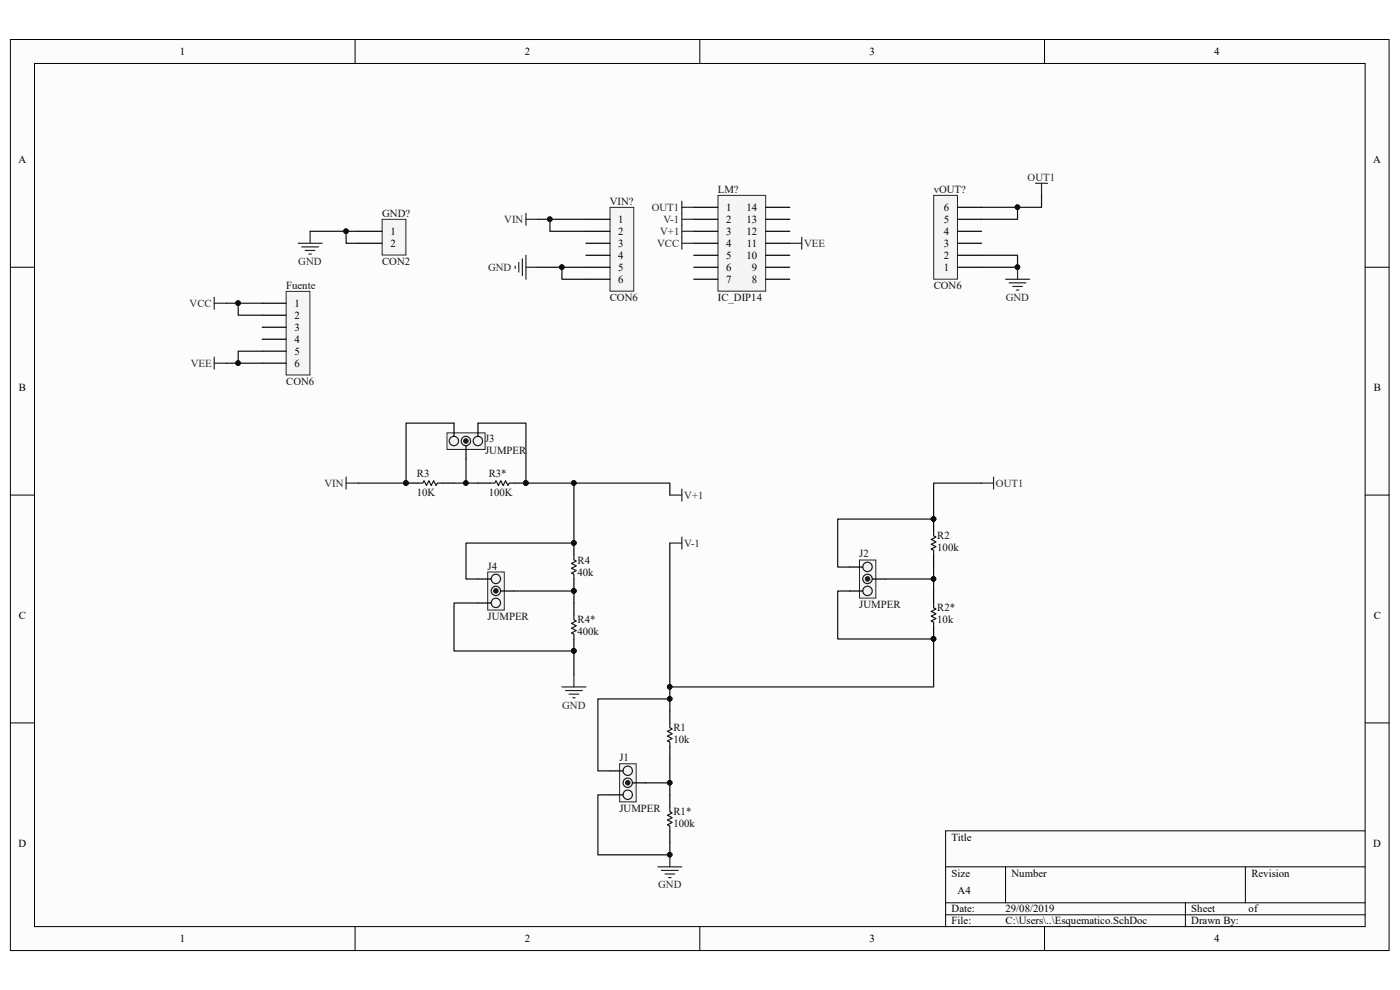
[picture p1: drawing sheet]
<svg xmlns="http://www.w3.org/2000/svg" width="297mm" height="210mm" viewBox="0 0 297 210" stroke-linecap="round" stroke-linejoin="round" font-family="sans-serif">
<path d="M2.2 8.4h292.5v193.2h-292.5z" fill="#fcfcfc"/>
<path d="M2.2 8.4h292.5v193.2h-292.5z" fill="none" stroke="#000" stroke-width=".21"/>
<path d="M7.4 13.5h282.2v183.1h-282.2z" fill="#fcfcfc"/>
<g fill="none" stroke="#000" stroke-width=".21">
<path d="M7.3 13.5h282.3v183.1h-282.3zM75.3 8.4v5.1M148.5 8.4v5.1M221.6 8.4v5.1M2.2 56.7h5.1M289.6 56.7h5.1M2.2 105h5.1M289.6 105h5.1M2.2 153.3h5.1M289.6 153.3h5.1M289.6 176.2h-89v20.4M75.3 196.6v5.1"/>
<path d="M148.5 196.6v5.1M200.6 183.9h89M200.6 191.5h89M200.6 194h89M213.3 183.9v7.6M221.6 196.6v5.1M251.5 191.5v5.1M264.2 183.9v7.6"/>
</g>
<path d="M152.4 41.5h10v20.3h-10z" fill="#f5f5f5"/>
<path d="M152.3 41.4h10.1v20.4h-10.1z" fill="none" stroke="#262626" stroke-width=".21"/>
<g fill="none" stroke="#000" stroke-width=".25">
<path d="M147.2 44h5.1M147.2 46.5h5.1M147.2 49.1h5.1M147.2 51.6h5.1M147.2 54.1h5.1M147.2 56.7h5.1M147.2 59.2h5.1M162.4 44h5.1M162.4 46.5h5.1M162.4 49.1h5.1M162.4 51.6h5.1M162.4 54.1h5.1"/>
<path d="M162.4 56.7h5.1M162.4 59.2h5.1"/>
</g>
<path d="M144.6 42.7v10.2M144.6 44h2.6M144.6 46.5h2.6M144.6 49.1h2.6M144.6 51.6h2.6" fill="none" stroke="#262626" stroke-width=".25"/>
<path d="M129.5 44h5v17.8h-5z" fill="#f5f5f5"/>
<path d="M129.4 44h5.1v17.8h-5.1z" fill="none" stroke="#262626" stroke-width=".21"/>
<g fill="none" stroke="#000" stroke-width=".25">
<path d="M124.3 46.5h5.1M124.3 49.1h5.1M124.3 51.6h5.1M124.3 54.1h5.1M124.3 56.7h5.1M124.3 59.2h5.1M86.1 102.5h2.6M93.8 102.5h2.5M101.4 102.5h2.5M109 102.5h2.6M121.8 115.2v2.5M198.1 110.1v2.6"/>
<path d="M198.1 117.7v2.6M121.8 122.8v2.6M142.1 168.6v2.6M142.1 176.2v2.6"/>
</g>
<g fill="none" stroke="#262626" stroke-width=".25">
<path d="M109.3 56.4v.5M110.1 55.7v2M110.8 54.9v3.6M111.6 45.2v2.6M111.6 54.1v5.1M111.6 46.5h2.5M111.6 56.7h2.5M73.4 101.2v2.5M73.4 102.5h2.6M208.2 102.5h2.6M210.8 101.2v2.5M119.2 145.7h5.1"/>
<path d="M120 146.5h3.5M120.7 147.2h2.1M121.5 148h.5M121.8 143.2v2.5"/>
</g>
<g fill="#0e0e0e" stroke="#0e0e0e" stroke-width=".21">
<circle cx="86.1" cy="102.5" r=".48"/>
<circle cx="121.7" cy="115.2" r=".48"/>
<circle cx="121.7" cy="125.3" r=".48"/>
<circle cx="198" cy="110.1" r=".48"/>
<circle cx="111.6" cy="102.5" r=".48"/>
</g>
<path d="M88.7 102.5h1l.3-.5 .5 1 .5-1 .5 1 .5-1 .5 1 .3-.5h1M103.9 102.5h1.1l.2-.5 .5 1 .5-1 .5 1 .6-1 .5 1 .2-.5h1M121.8 117.7v1.1l.5 .2-1.1 .5 1.1 .5-1.1 .5 1.1 .5-1.1 .6 .6 .2v1M198.1 112.7v1l.5 .2-1 .5 1 .5-1 .5 1 .6-1 .5 .5 .2v1M142.1 171.2v1l.5 .2-1 .5 1 .5-1 .6 1 .5-1 .5 .5 .2v1" fill="none" stroke="#1c1c1c" stroke-width=".25"/>
<path d="M94.9 91.9h8v3.4h-8z" fill="#f5f5f5"/>
<path d="M94.8 91.8h8.1v3.5h-8.1z" fill="none" stroke="#262626" stroke-width=".21"/>
<g fill="none" stroke="#1c1c1c" stroke-width=".25">
<path d="M121.8 130.5v1l.5 .2-1.1 .5 1.1 .5-1.1 .6 1.1 .5-1.1 .5 .6 .2v1M142.1 153.3v1.1l.5 .2-1 .5 1 .5-1 .5 1 .6-1 .5 .5 .2v1"/>
<circle cx="96.3" cy="93.5" r=".99"/>
<circle cx="98.8" cy="93.5" r=".99"/>
<circle cx="101.4" cy="93.5" r=".99"/>
</g>
<path d="M96.3 89.8v2.8M98.9 94.6v2.8M101.4 89.8v2.8M121.8 127.9v2.6M121.8 135.5v2.6M142.1 150.8v2.5M142.1 158.4v2.6" fill="none" stroke="#000" stroke-width=".25"/>
<circle cx="98.8" cy="93.5" r=".48" fill="#1c1c1c" stroke="#1c1c1c" stroke-width=".21"/>
<circle cx="121.7" cy="138.1" r=".48" fill="#0e0e0e" stroke="#0e0e0e" stroke-width=".21"/>
<path d="M131.5 162.1h3.5v8h-3.5z" fill="#f5f5f5"/>
<path d="M131.4 162h3.6v8.1h-3.6z" fill="none" stroke="#262626" stroke-width=".21"/>
<g fill="none" stroke="#1c1c1c" stroke-width=".25">
<path d="M198.1 127.9v1l.5 .3-1 .5 1 .5-1 .5 1 .5-1 .5 .5 .3v1"/>
<circle cx="133.2" cy="168.6" r=".99"/>
<circle cx="133.2" cy="166" r=".99"/>
<circle cx="133.2" cy="163.5" r=".99"/>
</g>
<path d="M198.1 125.4v2.5M198.1 133v2.5M129.4 163.5h2.8M129.4 168.6h2.8M134.2 166.1h2.8" fill="none" stroke="#000" stroke-width=".25"/>
<circle cx="133.2" cy="166" r=".48" fill="#1c1c1c" stroke="#1c1c1c" stroke-width=".21"/>
<circle cx="198" cy="135.5" r=".48" fill="#0e0e0e" stroke="#0e0e0e" stroke-width=".21"/>
<path d="M182.4 118.8h3.4v8.1h-3.4z" fill="#f5f5f5"/>
<path d="M182.3 118.8h3.5v8.1h-3.5z" fill="none" stroke="#262626" stroke-width=".21"/>
<g fill="none" stroke="#1c1c1c" stroke-width=".25">
<circle cx="184" cy="120.3" r="1"/>
<circle cx="184" cy="122.8" r="1"/>
<circle cx="184" cy="125.3" r="1"/>
</g>
<path d="M180.3 120.3h2.8M180.3 125.4h2.8M185.1 122.8h2.8" fill="none" stroke="#000" stroke-width=".25"/>
<circle cx="184" cy="122.8" r=".48" fill="#1c1c1c" stroke="#1c1c1c" stroke-width=".21"/>
<path d="M167.5 51.6h2.6M170.1 50.3v2.6M45.4 63.1v2.5M45.4 75.8v2.5M45.4 64.3h2.6M45.4 77h2.6" fill="none" stroke="#262626" stroke-width=".25"/>
<path d="M103.5 121.4h3.5v8h-3.5z" fill="#f5f5f5"/>
<path d="M103.5 121.3h3.5v8.1h-3.5z" fill="none" stroke="#262626" stroke-width=".21"/>
<g fill="none" stroke="#1c1c1c" stroke-width=".25">
<circle cx="105.2" cy="127.9" r=".99"/>
<circle cx="105.2" cy="125.3" r=".99"/>
<circle cx="105.2" cy="122.8" r=".99"/>
</g>
<path d="M101.4 122.8h2.8M101.4 127.9h2.8M106.2 125.4h2.8" fill="none" stroke="#000" stroke-width=".25"/>
<circle cx="105.2" cy="125.3" r=".48" fill="#1c1c1c" stroke="#1c1c1c" stroke-width=".21"/>
<path d="M198.1 41.5h5v17.7h-5z" fill="#f5f5f5"/>
<path d="M198.1 41.4h5v17.8h-5z" fill="none" stroke="#262626" stroke-width=".21"/>
<path d="M203.1 56.7h5.1M203.1 54.1h5.1M203.1 51.6h5.1M203.1 49.1h5.1M203.1 46.5h5.1M203.1 44h5.1" fill="none" stroke="#000" stroke-width=".25"/>
<path d="M219.7 38.9h2.5M221 38.9v2.5M213.3 59.2h5.1M214.1 60h3.5M215.9 56.7v2.5M214.8 60.8h2.1M215.6 61.5h.5" fill="none" stroke="#262626" stroke-width=".25"/>
<circle cx="215.8" cy="56.7" r=".48" fill="#0e0e0e" stroke="#0e0e0e" stroke-width=".21"/>
<path d="M60.7 61.8h5v17.7h-5z" fill="#f5f5f5"/>
<path d="M60.7 61.8h5v17.7h-5z" fill="none" stroke="#262626" stroke-width=".21"/>
<path d="M55.6 64.3h5.1M55.6 66.9h5.1M55.6 69.4h5.1M55.6 72h5.1M55.6 74.5h5.1M55.6 77h5.1" fill="none" stroke="#000" stroke-width=".25"/>
<path d="M81.1 46.6h5v7.5h-5z" fill="#f5f5f5"/>
<path d="M81.1 46.5h5v7.6h-5z" fill="none" stroke="#262626" stroke-width=".21"/>
<path d="M76 49.1h5.1M76 51.6h5.1" fill="none" stroke="#000" stroke-width=".25"/>
<g fill="none" stroke="#262626" stroke-width=".25">
<path d="M63.2 51.6h5.1M64 52.4h3.6M64.8 53.1h2M65.5 53.9h.5M65.8 49.1v2.5M142.1 105h2.5M142.1 115.2h2.5M144.6 103.7v2.6M144.6 113.9v2.6M139.6 183.9h5M140.3 184.6h3.6M141.1 185.4h2"/>
<path d="M141.8 186.2h.6M142.1 181.3v2.6"/>
</g>
<g fill="none" stroke="#0e0e0e" stroke-width=".25">
<path d="M65.8 49.1h10.2M73.4 49.1v2.5h2.6M114.1 56.7h10.2M114.1 46.5h10.2M116.7 46.5v2.6h7.6M119.2 56.7v2.5h5.1M208.2 54.1h7.7v2.6h-7.7M208.2 44h7.7v2.5h-7.7M221 41.4v2.6h-5.1M48 77h7.6M48 64.3h7.6M50.5 64.3v2.6h5.1"/>
<path d="M55.6 74.5h-5.1v2.5M96.3 89.8h-10.2v12.7h-10.1M98.9 97.4v5.1h2.5M101.4 89.8h10.2v12.7h10.2v12.7h-22.9v7.6h2.5M96.3 102.5h2.6M121.8 102.5h20.3v2.5M142.1 115.2v30.5h56v-10.2h-20.4v-10.1h2.6M208.2 102.5h-10.1v7.6h-20.4v10.2h2.6M101.4 127.9h-5.1v10.2h25.5v5.1M109 125.4h12.8v2.5M187.9 122.8h10.2M198.1 120.3v5.1"/>
<path d="M142.1 150.8v-2.5h-15.3v15.2h2.6M142.1 145.7v2.6M129.4 168.6h-2.6v12.7h15.3v-2.5M137 166.1h5.1M142.1 161v7.6"/>
</g>
<g fill="#0e0e0e" stroke="#0e0e0e" stroke-width=".21">
<circle cx="98.8" cy="102.5" r=".48"/>
<circle cx="86.1" cy="102.5" r=".48"/>
<circle cx="121.7" cy="102.5" r=".48"/>
<circle cx="142.1" cy="166" r=".48"/>
<circle cx="142.1" cy="148.2" r=".48"/>
<circle cx="142.1" cy="181.3" r=".48"/>
<circle cx="198" cy="122.8" r=".48"/>
<circle cx="198" cy="110.1" r=".48"/>
<circle cx="119.2" cy="56.7" r=".48"/>
<circle cx="116.6" cy="46.5" r=".48"/>
<circle cx="121.7" cy="115.2" r=".48"/>
<circle cx="111.6" cy="102.5" r=".48"/>
<circle cx="121.7" cy="125.3" r=".48"/>
<circle cx="121.7" cy="138.1" r=".48"/>
<circle cx="215.8" cy="56.7" r=".48"/>
<circle cx="215.8" cy="43.9" r=".48"/>
<circle cx="50.5" cy="77" r=".48"/>
<circle cx="50.5" cy="64.3" r=".48"/>
<circle cx="73.4" cy="49" r=".48"/>
<circle cx="142.1" cy="145.7" r=".48"/>
<circle cx="198" cy="135.5" r=".48"/>
</g>
<g font-size="2.3">
<text x="38.2" y="11.7">1</text>
<text x="111.3" y="11.7">2</text>
<text x="184.4" y="11.7">3</text>
<text x="257.6" y="11.7">4</text>
<text x="3.9" y="34.6">A</text>
<text x="291.3" y="34.6">A</text>
<text x="131.1" y="47.3">1</text>
<text x="154" y="44.7">1</text>
<text x="154" y="47.3">2</text>
<text x="158.4" y="47.3">13</text>
<text x="158.4" y="44.7">14</text>
<text x="200.2" y="47.3">5</text>
<text x="200.2" y="44.7">6</text>
<text x="82.8" y="49.8">1</text>
<text x="82.8" y="52.4">2</text>
<text x="131.1" y="49.8">2</text>
<text x="131.1" y="52.4">3</text>
<text x="154" y="49.8">3</text>
<text x="154" y="52.4">4</text>
<text x="158.4" y="49.8">12</text>
<text x="158.4" y="52.4">11</text>
<text x="200.2" y="52.4">3</text>
<text x="200.2" y="49.8">4</text>
<text x="131.1" y="54.9">4</text>
<text x="131.1" y="57.4">5</text>
<text x="154" y="54.9">5</text>
<text x="154" y="57.4">6</text>
<text x="158.4" y="54.9">10</text>
<text x="159.5" y="57.4">9</text>
<text x="200.2" y="57.4">1</text>
<text x="200.2" y="54.9">2</text>
<text x="62.5" y="65.1">1</text>
<text x="131.1" y="60">6</text>
<text x="154" y="60">7</text>
<text x="159.5" y="60">8</text>
<text x="62.5" y="67.6">2</text>
<text x="62.5" y="70.2">3</text>
<text x="62.5" y="72.7">4</text>
<text x="62.5" y="75.3">5</text>
<text x="62.5" y="77.8">6</text>
<text x="4" y="82.9">B</text>
<text x="291.4" y="82.9">B</text>
<text x="4" y="131.2">C</text>
<text x="291.4" y="131.2">C</text>
<text x="3.9" y="179.6">D</text>
<text x="201.9" y="178.3">Title</text>
<text x="291.3" y="179.6">D</text>
<text x="201.9" y="185.9">Size</text>
<text x="214.6" y="185.9">Number</text>
<text x="265.5" y="185.9">Revision</text>
<text x="203.2" y="189.7">A4</text>
<text x="201.9" y="193.5">Date:</text>
<text x="201.9" y="196.1">File:</text>
<text x="213.3" y="193.5">29/08/2019</text>
<text x="213.3" y="196.1">C:\Users\..\Esquematico.SchDoc</text>
<text x="252.7" y="193.5">Sheet</text>
<text x="252.7" y="196.1">Drawn By:</text>
<text x="264.9" y="193.5">of</text>
<text x="38.2" y="199.9">1</text>
<text x="111.3" y="199.9">2</text>
<text x="184.4" y="199.9">3</text>
<text x="257.6" y="199.9">4</text>
</g>
<g font-size="2.3" fill="#0e0e0e">
<text x="152.3" y="40.9">LM?</text>
<text x="198.1" y="40.9">vOUT?</text>
<text x="81.1" y="46">GND?</text>
<text x="129.4" y="43.5">VIN?</text>
<text x="81.1" y="56.2">CON2</text>
<text x="60.7" y="61.3">Fuente</text>
<text x="129.4" y="63.8">CON6</text>
<text x="152.3" y="63.8">IC_DIP14</text>
<text x="198.1" y="61.3">CON6</text>
<text x="60.7" y="81.6">CON6</text>
<text x="102.9" y="93.9">J3</text>
<text x="88.4" y="101.2">R3</text>
<text x="102.9" y="96.4">JUMPER</text>
<text x="103.7" y="101.2">R3*</text>
<text x="88.4" y="105.3">10K</text>
<text x="103.7" y="105.3">100K</text>
<text x="122.5" y="119.5">R4</text>
<text x="182.3" y="118.2">J2</text>
<text x="198.8" y="114.4">R2</text>
<text x="198.8" y="117">100k</text>
<text x="103.4" y="120.8">J4</text>
<text x="122.5" y="122.1">40k</text>
<text x="103.4" y="131.5">JUMPER</text>
<text x="182.3" y="128.9">JUMPER</text>
<text x="198.8" y="129.7">R2*</text>
<text x="122.5" y="132.2">R4*</text>
<text x="122.5" y="134.8">400k</text>
<text x="198.8" y="132.2">10k</text>
<text x="142.9" y="155.2">R1</text>
<text x="131.4" y="161.5">J1</text>
<text x="142.9" y="157.7">10k</text>
<text x="131.4" y="172.2">JUMPER</text>
<text x="142.9" y="172.9">R1*</text>
<text x="142.9" y="175.5">100k</text>
</g>
<g font-size="2.3" fill="#262626">
<text x="218" y="38.4">OUT1</text>
<text x="107" y="47.3">VIN</text>
<text x="138.3" y="44.7">OUT1</text>
<text x="140.8" y="47.3">V-1</text>
<text x="139.4" y="52.4">VCC</text>
<text x="140" y="49.8">V+1</text>
<text x="170.6" y="52.4">VEE</text>
<text x="63.3" y="56.2">GND</text>
<text x="103.5" y="57.4">GND</text>
<text x="40.2" y="65.1">VCC</text>
<text x="213.4" y="63.8">GND</text>
<text x="40.5" y="77.8">VEE</text>
<text x="68.8" y="103.3">VIN</text>
<text x="145.2" y="105.8">V+1</text>
<text x="211.3" y="103.3">OUT1</text>
<text x="145.2" y="116">V-1</text>
<text x="119.3" y="150.3">GND</text>
<text x="139.6" y="188.5">GND</text>
</g>
</svg>
